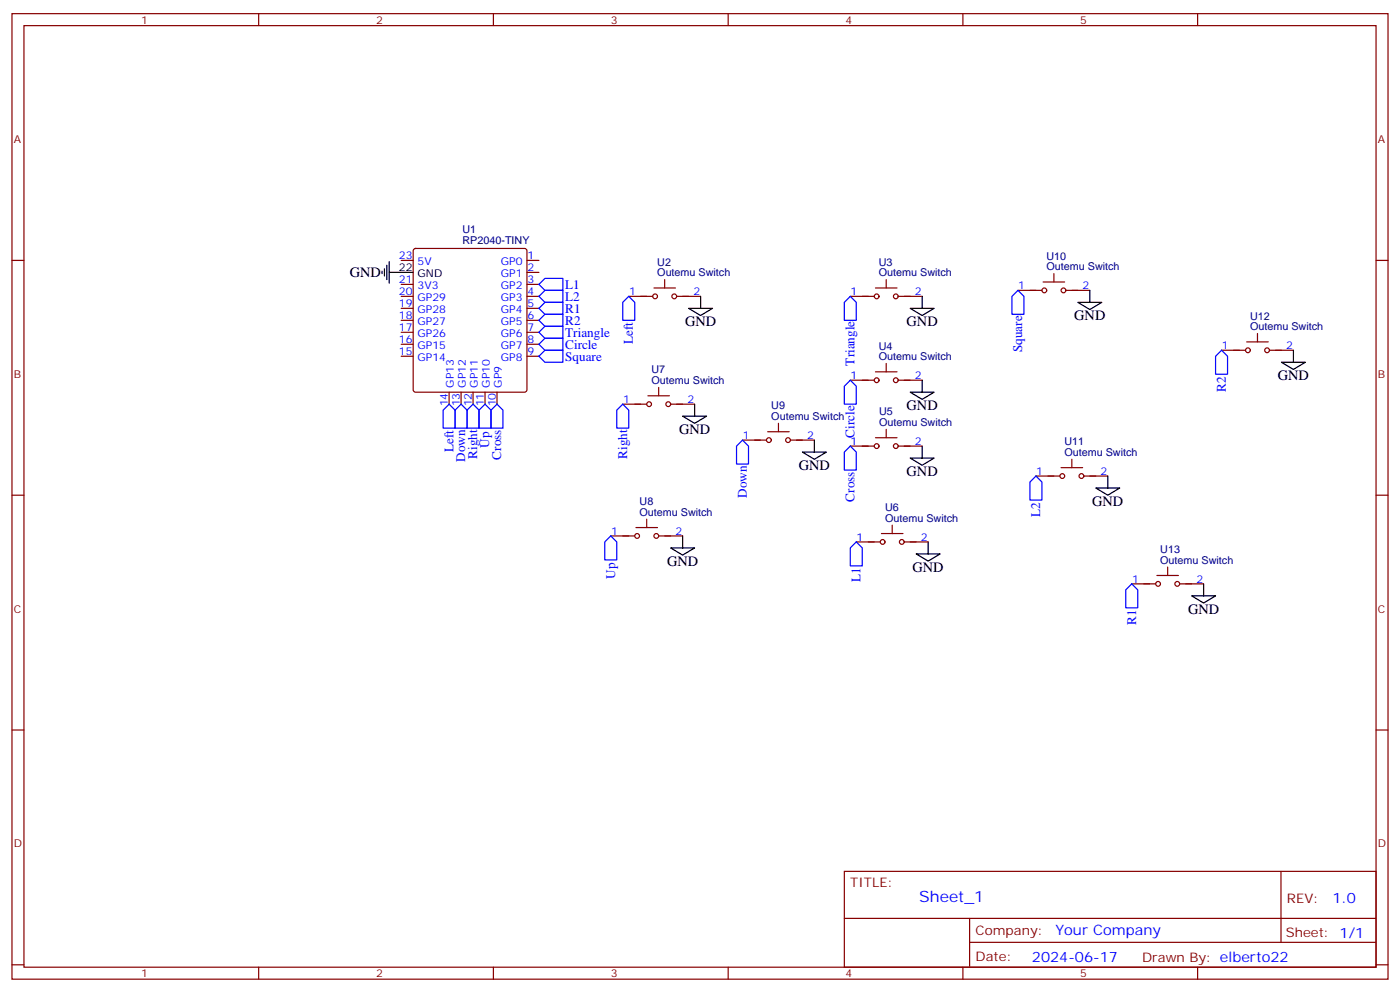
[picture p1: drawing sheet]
<svg xmlns="http://www.w3.org/2000/svg" width="412mm" height="292mm" viewBox="0 0 412 292" stroke-linecap="round" stroke-linejoin="round" font-family="sans-serif">
<g fill="none" stroke="#870000" stroke-width=".35">
<path d="M3.5 4h405.4v284.4h-405.4zM7.1 7.5h398.2v277.3h-398.2zM76.2 4v3.5M145.3 4v3.5M214.5 4v3.5M283.6 4v3.5M352.8 4v3.5M3.5 76.7h3.6M118.2 76.7h3.5M121.9 73.4l.5-.2h32.1l.5 .2 .2 .5v40.9l-.2 .5-.5 .2h-32.1l-.5-.2-.2-.5v-40.9zM155.2 76.7h3.5M405.3 76.7h3.6"/>
<path d="M118.2 83.7h3.5M118.2 87.3h3.5M118.2 90.8h3.5M118.2 94.3h3.5M118.2 97.9h3.5M155.2 80.2h3.5M155.2 83.7h3.5M155.2 87.3h3.5M155.2 90.8h3.5M155.2 94.3h3.5M155.2 97.9h3.5M185.2 87.3h7.1"/>
<path d="M192.6 84.8h6.4M195.8 82.3v2.5M199.3 87.3h7.1M250.5 87.3h7M257.9 84.8h6.3M261.1 82.3v2.5M264.6 87.3h7M299.9 85.5h7M307.3 83h6.3M310.4 80.6v2.4M314 85.5h7M370.4 98.2v2.5"/>
<path d="M118.2 101.4h3.5M118.2 104.9h3.5M132.3 115.5v3.5M135.8 115.5v3.5M139.3 115.5v3.5M142.9 115.5v3.5M146.4 115.5v3.5M155.2 101.4h3.5M155.2 104.9h3.5M183.4 119h7.1M190.9 116.6h6.3M194 114.1v2.5"/>
<path d="M197.6 119h7M250.5 112h7M257.9 109.5h6.3M261.1 107v2.5M264.6 112h7M359.8 103.2h7.1M367.2 100.7h6.4M373.9 103.2h7.1M218.7 129.6h7.1M226.1 127.1h6.4M229.3 124.7v2.4M232.8 129.6h7.1"/>
<path d="M250.5 131.4h7M257.9 128.9h6.3M261.1 126.4v2.5M264.6 131.4h7M312.6 137.7h6.3M315.7 135.3v2.4M3.5 145.8h3.6M179.9 157.8h7.1M187.3 155.4h6.4M190.5 152.9v2.5M194 157.8h7.1M252.2 159.6h7.1"/>
<path d="M259.6 157.1h6.4M262.8 154.7v2.4M266.3 159.6h7.1M305.2 140.2h7M319.3 140.2h7M405.3 145.8h3.6M333.4 171.9h7M340.8 169.5h6.3M344 167v2.5M347.5 171.9h7M3.5 215h3.6M405.3 215h3.6"/>
<path d="M248.7 256.6h156.6v28.2h-156.6zM377.3 256.6v20.9M248.7 270.5h156.5M285.6 277.5h119.6M285.6 270.5v14.1M3.5 284.1h3.6M76.2 284.8v3.6M145.3 284.8v3.6M214.5 284.8v3.6M283.6 284.8v3.6M352.8 284.8v3.6M405.3 284.1h3.6"/>
<circle cx="193" cy="87.3" r=".71"/>
<circle cx="198.6" cy="87.3" r=".71"/>
<circle cx="258.2" cy="87.3" r=".71"/>
<circle cx="263.9" cy="87.3" r=".71"/>
<circle cx="307.6" cy="85.5" r=".71"/>
<circle cx="313.3" cy="85.5" r=".71"/>
<circle cx="191.2" cy="119" r=".71"/>
<circle cx="196.9" cy="119" r=".71"/>
<circle cx="258.2" cy="112" r=".71"/>
<circle cx="263.9" cy="112" r=".71"/>
<circle cx="367.6" cy="103.2" r=".71"/>
<circle cx="373.2" cy="103.2" r=".71"/>
<circle cx="226.5" cy="129.6" r=".71"/>
<circle cx="232.1" cy="129.6" r=".71"/>
<circle cx="258.2" cy="131.4" r=".71"/>
<circle cx="263.9" cy="131.4" r=".71"/>
<circle cx="187.7" cy="157.8" r=".71"/>
<circle cx="193.3" cy="157.8" r=".71"/>
<circle cx="260" cy="159.6" r=".71"/>
<circle cx="265.6" cy="159.6" r=".71"/>
<circle cx="312.9" cy="140.2" r=".71"/>
<circle cx="318.6" cy="140.2" r=".71"/>
<circle cx="341.1" cy="171.9" r=".71"/>
<circle cx="346.8" cy="171.9" r=".71"/>
</g>
<g fill="none" stroke="#000" stroke-width=".35">
<path d="M112.5 79.9v.7M113.2 79.2v2.1M113.9 78.1v4.2M114.7 77v6.4M114.7 80.2h7M202.8 90.8h7.1l-3.5 2.1zM206.4 87.3v3.5M268.1 90.8h7.1l-3.6 2.1zM271.6 87.3v3.5M317.5 89h7.1l-3.6 2.2zM321 85.5v3.5M204.6 119v3.6"/>
<path d="M268.1 115.5h7.1l-3.6 2.1zM271.6 112v3.5M377.5 106.7h7l-3.5 2.1zM381 103.2v3.5M201.1 122.6h7l-3.5 2.1zM236.4 133.1h7l-3.5 2.2zM239.9 129.6v3.5M268.1 134.9h7.1l-3.6 2.1zM271.6 131.4v3.5M201.1 157.8v3.6M273.4 159.6v3.5M322.8 143.7h7l-3.5 2.1z"/>
<path d="M326.3 140.2v3.5M197.6 161.4h7l-3.5 2.1zM269.9 163.1h7l-3.5 2.1zM351 175.5h7.1l-3.6 2.1zM354.5 171.9v3.6"/>
</g>
<g fill="none" stroke="#00f" stroke-width=".35">
<path d="M158.7 97.9l1.8-1.8h5.3v3.5h-5.3zM158.7 83.7l1.8-1.7h5.3v3.5h-5.3zM158.7 87.3l1.8-1.8h5.3v3.5h-5.3zM158.7 90.8l1.8-1.8h5.3v3.6h-5.3zM158.7 94.3l1.8-1.7h5.3v3.5h-5.3zM185.2 87.3l1.8 1.7v5.3h-3.6v-5.3zM250.5 87.3l1.7 1.7v5.3h-3.5v-5.3zM299.9 85.5l1.7 1.8v5.3h-3.5v-5.3zM132.3 119l1.8 1.8v5.3h-3.6v-5.3zM135.8 119l1.8 1.8v5.3h-3.5v-5.3zM139.3 119l1.8 1.8v5.3h-3.5v-5.3zM146.4 119l1.8 1.8v5.3h-3.6v-5.3z"/>
<path d="M158.7 104.9l1.8-1.7h5.3v3.5h-5.3zM158.7 101.4l1.8-1.8h5.3v3.6h-5.3zM183.4 119l1.8 1.8v5.3h-3.5v-5.3zM250.5 112l1.7 1.7v5.3h-3.5v-5.3zM359.8 103.2l1.8 1.7v5.3h-3.5v-5.3zM141.1 120.8l1.8-1.8 1.7 1.8v5.3h-3.5zM218.7 129.6l1.8 1.8v5.3h-3.5v-5.3zM250.5 131.4l1.7 1.7v5.3h-3.5v-5.3zM179.9 157.8l1.8 1.8v5.3h-3.5v-5.3zM252.2 159.6l1.8 1.8v5.3h-3.5v-5.3zM303.4 142l1.8-1.8 1.7 1.8v5.2h-3.5zM333.4 171.9l1.7 1.8v5.3h-3.5v-5.3z"/>
</g>
<text font-size="4.6" fill="#00f" x="270.8" y="265.6">Sheet_1</text>
<g font-size="4.2">
<text x="103" y="81.6">GND</text>
<text x="316.4" y="94.3">GND</text>
<text x="201.8" y="96.1">GND</text>
<text x="267.1" y="96.1">GND</text>
<text x="376.4" y="112">GND</text>
<text x="267.1" y="120.8">GND</text>
<text x="200" y="127.8">GND</text>
<text x="235.3" y="138.4">GND</text>
<text x="267.1" y="140.2">GND</text>
<text x="321.7" y="149">GND</text>
<text x="196.5" y="166.7">GND</text>
<text x="268.8" y="168.4">GND</text>
<text x="350" y="180.8">GND</text>
</g>
<g font-size="4.2" fill="#00f">
<text x="392.5" y="265.9">1.0</text>
<text x="310.9" y="275.4">Your Company</text>
<text x="304" y="283.2">2024-06-17</text>
</g>
<g font-size="3.9" fill="#00f">
<text x="166.5" y="85">L1</text>
<text x="166.5" y="88.5">L2</text>
<text x="166.5" y="92.1">R1</text>
<text x="166.5" y="95.6">R2</text>
<text x="166.5" y="99.1">Triangle</text>
<text x="186.5" y="101.3" transform="rotate(-90 186.5 101.3)">Left</text>
<text x="166.5" y="106.2">Square</text>
<text x="166.5" y="102.7">Circle</text>
<text x="251.7" y="107.7" transform="rotate(-90 251.7 107.7)">Triangle</text>
<text x="301.1" y="103.7" transform="rotate(-90 301.1 103.7)">Square</text>
<text x="361.1" y="115.3" transform="rotate(-90 361.1 115.3)">R2</text>
<text x="144.1" y="131.9" transform="rotate(-90 144.1 131.9)">Up</text>
<text x="251.7" y="128.9" transform="rotate(-90 251.7 128.9)">Circle</text>
<text x="133.5" y="133.1" transform="rotate(-90 133.5 133.1)">Left</text>
<text x="137.1" y="136" transform="rotate(-90 137.1 136)">Down</text>
<text x="140.6" y="135.2" transform="rotate(-90 140.6 135.2)">Right</text>
<text x="147.7" y="135.4" transform="rotate(-90 147.7 135.4)">Cross</text>
<text x="184.7" y="135.2" transform="rotate(-90 184.7 135.2)">Right</text>
<text x="220" y="146.6" transform="rotate(-90 220 146.6)">Down</text>
<text x="251.7" y="147.7" transform="rotate(-90 251.7 147.7)">Cross</text>
<text x="306.4" y="152.1" transform="rotate(-90 306.4 152.1)">L2</text>
<text x="181.2" y="170.4" transform="rotate(-90 181.2 170.4)">Up</text>
<text x="253.5" y="171.5" transform="rotate(-90 253.5 171.5)">L1</text>
<text x="334.6" y="184.1" transform="rotate(-90 334.6 184.1)">R1</text>
</g>
<g font-size="3.9" fill="#800">
<text x="250.5" y="261.2">TITLE:</text>
<text x="379.1" y="265.9">REV:</text>
<text x="287.4" y="275.4">Company:</text>
<text x="378.7" y="276">Sheet: 1/1</text>
<text x="287.4" y="283.1">Date:</text>
<text x="336.4" y="283.2">Drawn By: elberto22</text>
</g>
<g font-size="3.2" fill="#800">
<text x="41.6" y="7">1</text>
<text x="110.8" y="7">2</text>
<text x="179.9" y="7">3</text>
<text x="249.1" y="7">4</text>
<text x="318.2" y="7">5</text>
<text x="4.1" y="42.1">A</text>
<text x="405.9" y="42.1">A</text>
<text x="4.1" y="111.3">B</text>
<text x="405.9" y="111.3">B</text>
<text x="4.1" y="180.4">C</text>
<text x="405.9" y="180.4">C</text>
<text x="4.1" y="249.6">D</text>
<text x="405.9" y="249.6">D</text>
<text x="41.6" y="287.8">1</text>
<text x="110.8" y="287.8">2</text>
<text x="179.9" y="287.8">3</text>
<text x="249.1" y="287.8">4</text>
<text x="318.2" y="287.8">5</text>
</g>
<g font-size="3.2" fill="#000080">
<text x="136.2" y="71.8">RP2040-TINY</text>
<text x="136.2" y="68.6">U1</text>
<text x="308.3" y="76.5">U10</text>
<text x="193.6" y="81.3">Outemu Switch</text>
<text x="193.6" y="78.2">U2</text>
<text x="258.9" y="81.3">Outemu Switch</text>
<text x="258.9" y="78.2">U3</text>
<text x="308.3" y="79.5">Outemu Switch</text>
<text x="368.2" y="94.1">U12</text>
<text x="368.2" y="97.2">Outemu Switch</text>
<text x="258.9" y="106">Outemu Switch</text>
<text x="258.9" y="102.9">U4</text>
<text x="191.9" y="113">Outemu Switch</text>
<text x="191.9" y="110">U7</text>
<text x="227.2" y="123.6">Outemu Switch</text>
<text x="227.2" y="120.5">U9</text>
<text x="259" y="125.4">Outemu Switch</text>
<text x="259" y="122.3">U5</text>
<text x="313.6" y="131.2">U11</text>
<text x="313.6" y="134.2">Outemu Switch</text>
<text x="188.4" y="148.8">U8</text>
<text x="188.4" y="151.8">Outemu Switch</text>
<text x="260.7" y="153.6">Outemu Switch</text>
<text x="260.7" y="150.5">U6</text>
<text x="341.8" y="165.9">Outemu Switch</text>
<text x="341.8" y="162.9">U13</text>
</g>
<g font-size="3.2" fill="#00f">
<text x="117.5" y="76.3">23</text>
<text x="155.4" y="76.3">1</text>
<text x="117.5" y="83.4">21</text>
<text x="123" y="78.1">5V</text>
<text x="147.5" y="78.1">GP0</text>
<text x="147.5" y="81.6">GP1</text>
<text x="155.4" y="79.9">2</text>
<text x="155.4" y="83.4">3</text>
<text x="117.5" y="86.9">20</text>
<text x="123" y="88.7">GP29</text>
<text x="123" y="85.2">3V3</text>
<text x="147.5" y="85.2">GP2</text>
<text x="147.5" y="88.7">GP3</text>
<text x="155.4" y="86.9">4</text>
<text x="185.3" y="86.9">1</text>
<text x="204.3" y="86.9">2</text>
<text x="250.6" y="86.9">1</text>
<text x="269.5" y="86.9">2</text>
<text x="300" y="85.2">1</text>
<text x="318.9" y="85.2">2</text>
<text x="117.5" y="94">18</text>
<text x="117.5" y="90.5">19</text>
<text x="123" y="95.7">GP27</text>
<text x="123" y="92.2">GP28</text>
<text x="147.5" y="92.2">GP4</text>
<text x="147.5" y="95.7">GP5</text>
<text x="155.4" y="90.5">5</text>
<text x="155.4" y="94">6</text>
<text x="117.5" y="101">16</text>
<text x="117.5" y="97.5">17</text>
<text x="123" y="99.3">GP26</text>
<text x="147.5" y="99.3">GP6</text>
<text x="155.4" y="97.5">7</text>
<text x="155.4" y="101">8</text>
<text x="117.5" y="104.6">15</text>
<text x="123" y="106.3">GP14</text>
<text x="123" y="102.8">GP15</text>
<text x="147.5" y="102.8">GP7</text>
<text x="147.5" y="106.3">GP8</text>
<text x="155.4" y="104.6">9</text>
<text x="359.9" y="102.8">1</text>
<text x="378.9" y="102.8">2</text>
<text x="250.6" y="111.6">1</text>
<text x="269.5" y="111.6">2</text>
<text x="131.9" y="119.7" transform="rotate(-90 131.9 119.7)">14</text>
<text x="133.7" y="114.2" transform="rotate(-90 133.7 114.2)">GP13</text>
<text x="135.5" y="119.7" transform="rotate(-90 135.5 119.7)">13</text>
<text x="137.2" y="114.2" transform="rotate(-90 137.2 114.2)">GP12</text>
<text x="139" y="119.7" transform="rotate(-90 139 119.7)">12</text>
<text x="140.8" y="114.2" transform="rotate(-90 140.8 114.2)">GP11</text>
<text x="142.5" y="119.7" transform="rotate(-90 142.5 119.7)">11</text>
<text x="144.3" y="114.2" transform="rotate(-90 144.3 114.2)">GP10</text>
<text x="146" y="119.7" transform="rotate(-90 146 119.7)">10</text>
<text x="147.8" y="114.2" transform="rotate(-90 147.8 114.2)">GP9</text>
<text x="183.5" y="118.7">1</text>
<text x="202.5" y="118.7">2</text>
<text x="218.8" y="129.3">1</text>
<text x="237.8" y="129.3">2</text>
<text x="250.6" y="131">1</text>
<text x="269.5" y="131">2</text>
<text x="305.3" y="139.8">1</text>
<text x="324.2" y="139.8">2</text>
<text x="180" y="157.5">1</text>
<text x="199" y="157.5">2</text>
<text x="252.3" y="159.2">1</text>
<text x="271.3" y="159.2">2</text>
<text x="333.5" y="171.6">1</text>
<text x="352.4" y="171.6">2</text>
</g>
<g font-size="3.2">
<text x="117.5" y="79.9">22</text>
<text x="123" y="81.6">GND</text>
</g>
</svg>
